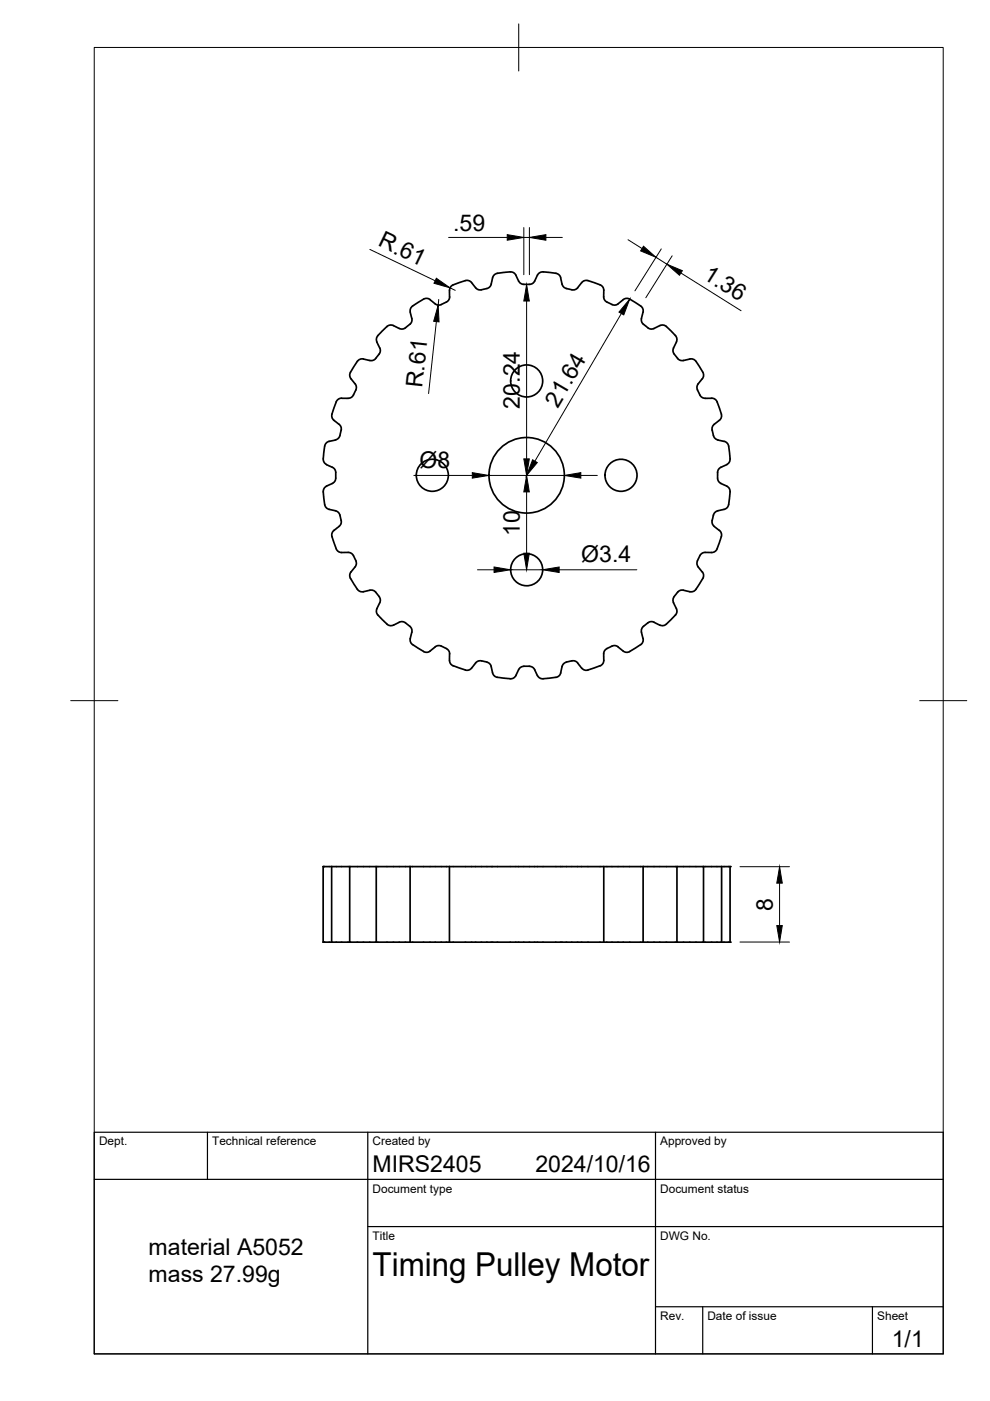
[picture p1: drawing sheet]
<svg xmlns="http://www.w3.org/2000/svg" width="210mm" height="297mm" viewBox="0 0 210 297" stroke-linecap="round" stroke-linejoin="round" font-family="sans-serif">
<!-- layer: Visible -->
<g fill="none" stroke="#000" stroke-width=".36">
<path d="M98.7 59.5a1.22 1.22 0 0 1 1.3 .4M98.7 59.5l-2.1 .7a1.43 1.43 0 0 0-1.3 1.3v1.5M100 59.9l.8 1.1a2.41 2.41 0 0 0 2.8 0l.6-.8M108.2 57.6l-2.2 .3a1.47 1.47 0 0 0-1.6 1l-.3 1.4M108.2 57.6a1.22 1.22 0 0 1 1.2 .7M109.4 58.3l.6 1.3M110 59.6a1.22 1.22 0 0 0 1.1 .7M113.4 59.6a1.22 1.22 0 0 1-1.1 .7M115.1 57.6a1.22 1.22 0 0 0-1.2 .7l-.6 1.3M115.2 57.6l2.1 .3a1.47 1.47 0 0 1 1.6 1l.3 1.4M123.3 59.9l-.8 1.1a1.22 1.22 0 0 1-1.2 .4M124.7 59.5l2 .7a1.43 1.43 0 0 1 1.3 1.3v1.5"/>
<path d="M124.7 59.5a1.22 1.22 0 0 0-1.4 .4M75.8 76.6l-1.2 1.8a1.46 1.46 0 0 0-.2 1.9l.9 1.1M78.4 76.4l-1.3-.3a1.22 1.22 0 0 0-1.3 .5M79.9 72.5l.6 1.3a1.22 1.22 0 0 1-.1 1.3M80.1 71.2a1.22 1.22 0 0 0-.2 1.3M80.4 75.1a2.24 2.24 0 0 1-2 1.3M87 66.2l.3 1.3a2.19 2.19 0 0 1-1.3 2 1.19 1.19 0 0 1-1.3 .1l-1.3-.6a1.39 1.39 0 0 0-1.8 .6l-1.5 1.6M89.8 63.4l-1.8 1.2a1.45 1.45 0 0 0-1 1.6M89.8 63.4a1.22 1.22 0 0 1 1.4 .1M91.2 63.5l1.1 .9a2.27 2.27 0 0 0 2.3-.4M95.3 62.9a1.22 1.22 0 0 1-.7 1.1M111.1 60.3h1.2"/>
<path d="M119.2 60.2a2.22 2.22 0 0 0 2 1.2M128 62.9a2.46 2.46 0 0 0 2.1 1.8l1-.3M133.5 63.4a1.22 1.22 0 0 0-1.4 .1l-1.1 .9M133.5 63.4l1.9 1.2a1.45 1.45 0 0 1 .9 1.6M136.3 66.2l-.3 1.3a2.29 2.29 0 0 0 1.4 2 1.22 1.22 0 0 0 1.3 .1l1.2-.6M139.9 69a1.39 1.39 0 0 1 1.8 .6l1.1 1.2a1.46 1.46 0 0 1 .6 1.7M143.4 72.5l-.6 1.3a2.2 2.2 0 0 0 .9 2.2M143.7 76a1.26 1.26 0 0 0 1.2 .4l1.4-.3a1.4 1.4 0 0 1 1.6 1l.8 1.3a1.46 1.46 0 0 1 .2 1.9l-.9 1.1M69.2 98.5l1.3 .6a2.24 2.24 0 0 1 .7 2.3M69.8 93.6a1.39 1.39 0 0 0-1 1.5l-.2 1.6a1.47 1.47 0 0 0 .6 1.8M71.1 93.3l-1.3 .3M72.3 91.2a2.22 2.22 0 0 1-1.2 2.1"/>
<path d="M72.4 84.4l1.4 .1M72.4 84.4a1.38 1.38 0 0 0-1.3 1.3l-.5 1.6a1.47 1.47 0 0 0 .2 1.8l1.1 .9a1.19 1.19 0 0 1 .4 1.2M75.3 81.4a1.22 1.22 0 0 1 .1 1.3M75.5 82.7a2.25 2.25 0 0 1-1.7 1.7M148 81.4a2.22 2.22 0 0 0 .4 2.4 1.22 1.22 0 0 0 1.1 .6M150.9 84.4l-1.4 .1M150.9 84.4a1.38 1.38 0 0 1 1.3 1.3l.6 1.6a1.45 1.45 0 0 1-.3 1.8l-1.1 .9a1.22 1.22 0 0 0-.4 1.2M151 91.2a2.25 2.25 0 0 0 1.2 2.1M152.2 93.3l1.3 .3M152.8 99.1a2.22 2.22 0 0 0-.7 2.3M153.5 93.6a1.22 1.22 0 0 1 1 1M154.1 98.5l-1.3 .6"/>
<path d="M154.5 94.6l.3 2.1a1.47 1.47 0 0 1-.7 1.8M69.2 103.1a1.39 1.39 0 0 0-.6 1.7l.2 1.6a1.47 1.47 0 0 0 1 1.6M69.8 108l1.3 .3a1.22 1.22 0 0 1 1 .9M70.8 112.4a1.38 1.38 0 0 0-.2 1.9l.5 1.5a1.43 1.43 0 0 0 1.3 1.3M71.2 101.4a1.22 1.22 0 0 1-.7 1.1l-1.3 .6M71.9 111.6l-1.1 .9M72.1 109.2a2.25 2.25 0 0 1-.2 2.4M73.8 117.1h-1.4M73.8 117.1a1.22 1.22 0 0 1 1.1 .7M74.9 117.8l.6 1.1M75.4 118.9a1.22 1.22 0 0 1-.1 1.3M148.4 117.8a2.3 2.3 0 0 0-.4 2.4"/>
<path d="M149.5 117.1h1.4M149.5 117.1a1.22 1.22 0 0 0-1.1 .7M151.3 109.2a2.23 2.23 0 0 0 .1 2.4M151.4 111.6l1.1 .9M152.1 101.4a1.22 1.22 0 0 0 .7 1.1M152.5 112.4a1.38 1.38 0 0 1 .3 1.9l-.6 1.5a1.43 1.43 0 0 1-1.3 1.3M152.8 102.5l1.3 .6M153.5 108l-1.3 .3a1.22 1.22 0 0 0-.9 .9M154.1 103.1a1.39 1.39 0 0 1 .7 1.7l-.3 2.2M154.5 107a1.22 1.22 0 0 1-1 1M75.3 120.2l-.9 1.1a1.37 1.37 0 0 0 .2 1.8l1.2 1.8M75.8 124.9a1.22 1.22 0 0 0 1.3 .5l1.3-.3"/>
<path d="M78.4 125.1a2.21 2.21 0 0 1 2 1.4M79.9 129a1.22 1.22 0 0 0 .2 1.4M80.1 130.4l1.5 1.5a1.43 1.43 0 0 0 1.8 .6M80.4 126.5a1.22 1.22 0 0 1 .1 1.3l-.6 1.2M83.4 132.6l1.3-.7a2.41 2.41 0 0 1 2.4 1.2l.3 .6a4.1 4.1 0 0 0-.4 2.4l.5 .6M87.5 136.7l2.3 1.4M91.2 138a1.22 1.22 0 0 1-1.4 .1M92.3 137.2l-1.1 .8M92.3 137.1a2.26 2.26 0 0 1 2.3 .4M94.6 137.5a1.22 1.22 0 0 1 .7 1.1M95.3 138.6v1.4a1.34 1.34 0 0 0 1.3 1.3l1.5 .6a1.41 1.41 0 0 0 1.9-.3l.8-1a2.25 2.25 0 0 1 2.4-.2M131.1 137.1a2.35 2.35 0 0 0-2.7 .6l-.4 .6a4.5 4.5 0 0 1-.2 2.4 8.7 8.7 0 0 1-3.9 1.4l-.6-.5"/>
<path d="M135.8 136.7l-1.8 1.1a1.43 1.43 0 0 1-1.9 .2l-1.1-.8M139.9 132.6l-1.2-.7a2.38 2.38 0 0 0-2.5 1.2l-.2 1 .3 1.3a1.22 1.22 0 0 1-.5 1.3M143.7 125.5a2.37 2.37 0 0 0-.9 2.3l.6 1.2a1.36 1.36 0 0 1-.6 1.8l-1.1 1.1a1.43 1.43 0 0 1-1.8 .6M148 120.2l.9 1.1a1.37 1.37 0 0 1-.2 1.8l-.8 1.4a1.47 1.47 0 0 1-1.6 1l-1.4-.4a1.22 1.22 0 0 0-1.2 .5M103.2 140.4a1.22 1.22 0 0 1 1 .9l.2 1.4M104.4 142.7a1.37 1.37 0 0 0 1.6 1l1.6 .2a1.42 1.42 0 0 0 1.8-.7M110 142l-.6 1.2M110 142a2.4 2.4 0 0 1 2.6-.7l.8 .7M113.3 142l.6 1.2a1.37 1.37 0 0 0 1.8 .7l1.6-.2a1.42 1.42 0 0 0 1.6-1M120.1 140.4a1.22 1.22 0 0 0-.9 .9l-.3 1.4M121.2 140.1l-1.1 .3M121.3 140.1a1.22 1.22 0 0 1 1.2 .5l.8 1.1"/>
<path d="M70.3 183.7v16.1M74.1 183.7h-5.6v16.1h5.6M74.1 199.8h5.7M74.1 183.7h5.7M74.1 183.7v16.1M79.8 199.8h7.2M79.8 183.7h7.2M79.8 183.7v16.1M87 199.8h8.3M87 183.7h8.3M87 183.7v16.1M95.3 199.8h32.7"/>
<path d="M95.3 183.7h32.7M95.3 183.7v16.1M128 199.8h8.4M128 183.7h8.4M128 183.7v16.1M136.4 199.8h7.1M136.4 183.7h7.1M136.4 183.7v16.1M143.5 199.8h5.7M143.5 183.7h5.7M143.5 183.7v16.1M149.2 183.7h5.6v16.1h-5.6"/>
<path d="M149.2 183.7v16.1M153 183.7v16.1"/>
<circle cx="111.7" cy="80.8" r="3.4"/>
<circle cx="91.7" cy="100.8" r="3.4"/>
<circle cx="111.7" cy="100.8" r="8"/>
<circle cx="131.7" cy="100.8" r="3.4"/>
<circle cx="111.7" cy="120.8" r="3.4"/>
</g>
<g fill="#000">
<circle cx="68.5" cy="199.8" r=".18"/>
<circle cx="68.5" cy="183.7" r=".18"/>
<circle cx="154.8" cy="199.8" r=".18"/>
<circle cx="154.8" cy="183.7" r=".18"/>
</g>
<!-- layer: BORDER -->
<path d="M20 10.1h180v276.9h-180zM110 5.1v10M15 148.6h10M195 148.6h10" fill="none" stroke="#000" stroke-width=".21"/>
<!-- layer: TITLEBLOCK -->
<path d="M20 240.1h180v46.9h-180zM20 250h180M44 240.1v9.9M78 240.1v46.9M139 240.1v46.9M78 260.1h122M139 277.1h61M149 277.1v9.9M185 277.1v9.9" fill="none" stroke="#000" stroke-width=".25"/>
<!-- layer: FD_Dimensions -->
<g fill="none" stroke="#000" stroke-width=".21">
<path d="M78.4 52.9l13.9 6.6M95.1 50.3h12.4M111.1 48.2v10M111.1 50.3h1.1M112.2 48.2v10M115.7 50.3h3.5M133.2 50.8l2.9 1.9M139.1 54.6l2.3 1.4M140.2 52.8l-5.6 8.9M142.5 54.2l-5.6 8.9M144.4 57.9l12.7 8M92.5 68.2l-1.6 15.2"/>
<path d="M93 63.5l-.1 1.2M95.4 61l1.1 .6M111.7 63.8v33.5M131.7 66.5l-18.3 31.3M87.7 100.8h12.4M103.7 100.8h16M111.7 104.3v13M123.1 100.8h3.5M101.2 120.8h3.6M108.2 120.8h6.8M118.6 120.8h16.4M156.9 199.7h10.5"/>
<path d="M156.9 183.8h10.5M165.3 187.2v9"/>
</g>
<g fill="#000" stroke="#000" stroke-width=".21">
<path d="M92.5 59l2.9 2-3.4-.9zM107.5 49.7l3.6 .6-3.6 .6zM112.2 50.3l3.5-.6v1.2zM136.4 52.2l2.7 2.4-3.3-1.4zM141.4 56l3.3 1.4-.6 1zM92.9 64.7l.2 3.5-1.2-.1zM111.7 60.3l.5 3.5h-1.1zM133.5 63.4l-1.3 3.4-1-.6zM111.1 97.3h1.1l-.5 3.5zM112.9 97.5l1 .6-2.2 2.7zM100.1 100.2l3.6 .6-3.6 .6zM111.7 100.8l.5 3.5h-1.1z"/>
<path d="M111.1 117.3h1.1l-.5 3.5zM119.7 100.8l3.4-.6v1.2zM104.8 120.2l3.4 .6-3.4 .6zM115 120.8l3.6-.6v1.2zM164.7 196.2h1.2l-.6 3.5zM165.3 183.8l.6 3.4h-1.2z"/>
</g>
<text font-size="7" x="79" y="270.6">Timing Pulley Motor</text>
<g font-size="4.9">
<text x="80" y="52" transform="rotate(26 80 52)">R.61</text>
<text x="96.1" y="48.9">.59</text>
<text x="148.8" y="59" transform="rotate(32 148.8 59)">1.36</text>
<text x="89.5" y="82.3" transform="rotate(-84 89.5 82.3)">R.61</text>
<text x="110.2" y="86.6" transform="rotate(-90 110.2 86.6)">20.24</text>
<text x="118.3" y="86.6" transform="rotate(-60 118.3 86.6)">21.64</text>
<text x="88.9" y="99.3">Ø8</text>
<text x="110.2" y="113.7" transform="rotate(-90 110.2 113.7)">10</text>
<text x="123.3" y="119.3">Ø3.4</text>
<text x="163.8" y="193.1" transform="rotate(-90 163.8 193.1)">8</text>
<text x="79" y="248.5">MIRS2405</text>
<text x="113.5" y="248.5">2024/10/16</text>
<text x="31.5" y="266">material A5052</text>
<text x="31.5" y="271.9">mass 27.99g</text>
<text x="189.1" y="285.7">1/1</text>
</g>
<g font-size="2.5">
<text x="21" y="242.9">Dept.</text>
<text x="45" y="242.9">Technical reference</text>
<text x="79" y="242.9">Created by</text>
<text x="140" y="242.9">Approved by</text>
<text x="79" y="252.8">Document type</text>
<text x="140" y="252.8">Document status</text>
<text x="79" y="262.9">Title</text>
<text x="140" y="262.9">DWG No.</text>
<text x="140" y="279.9">Rev.</text>
<text x="150" y="279.9">Date of issue</text>
<text x="186" y="279.9">Sheet</text>
</g>
</svg>
